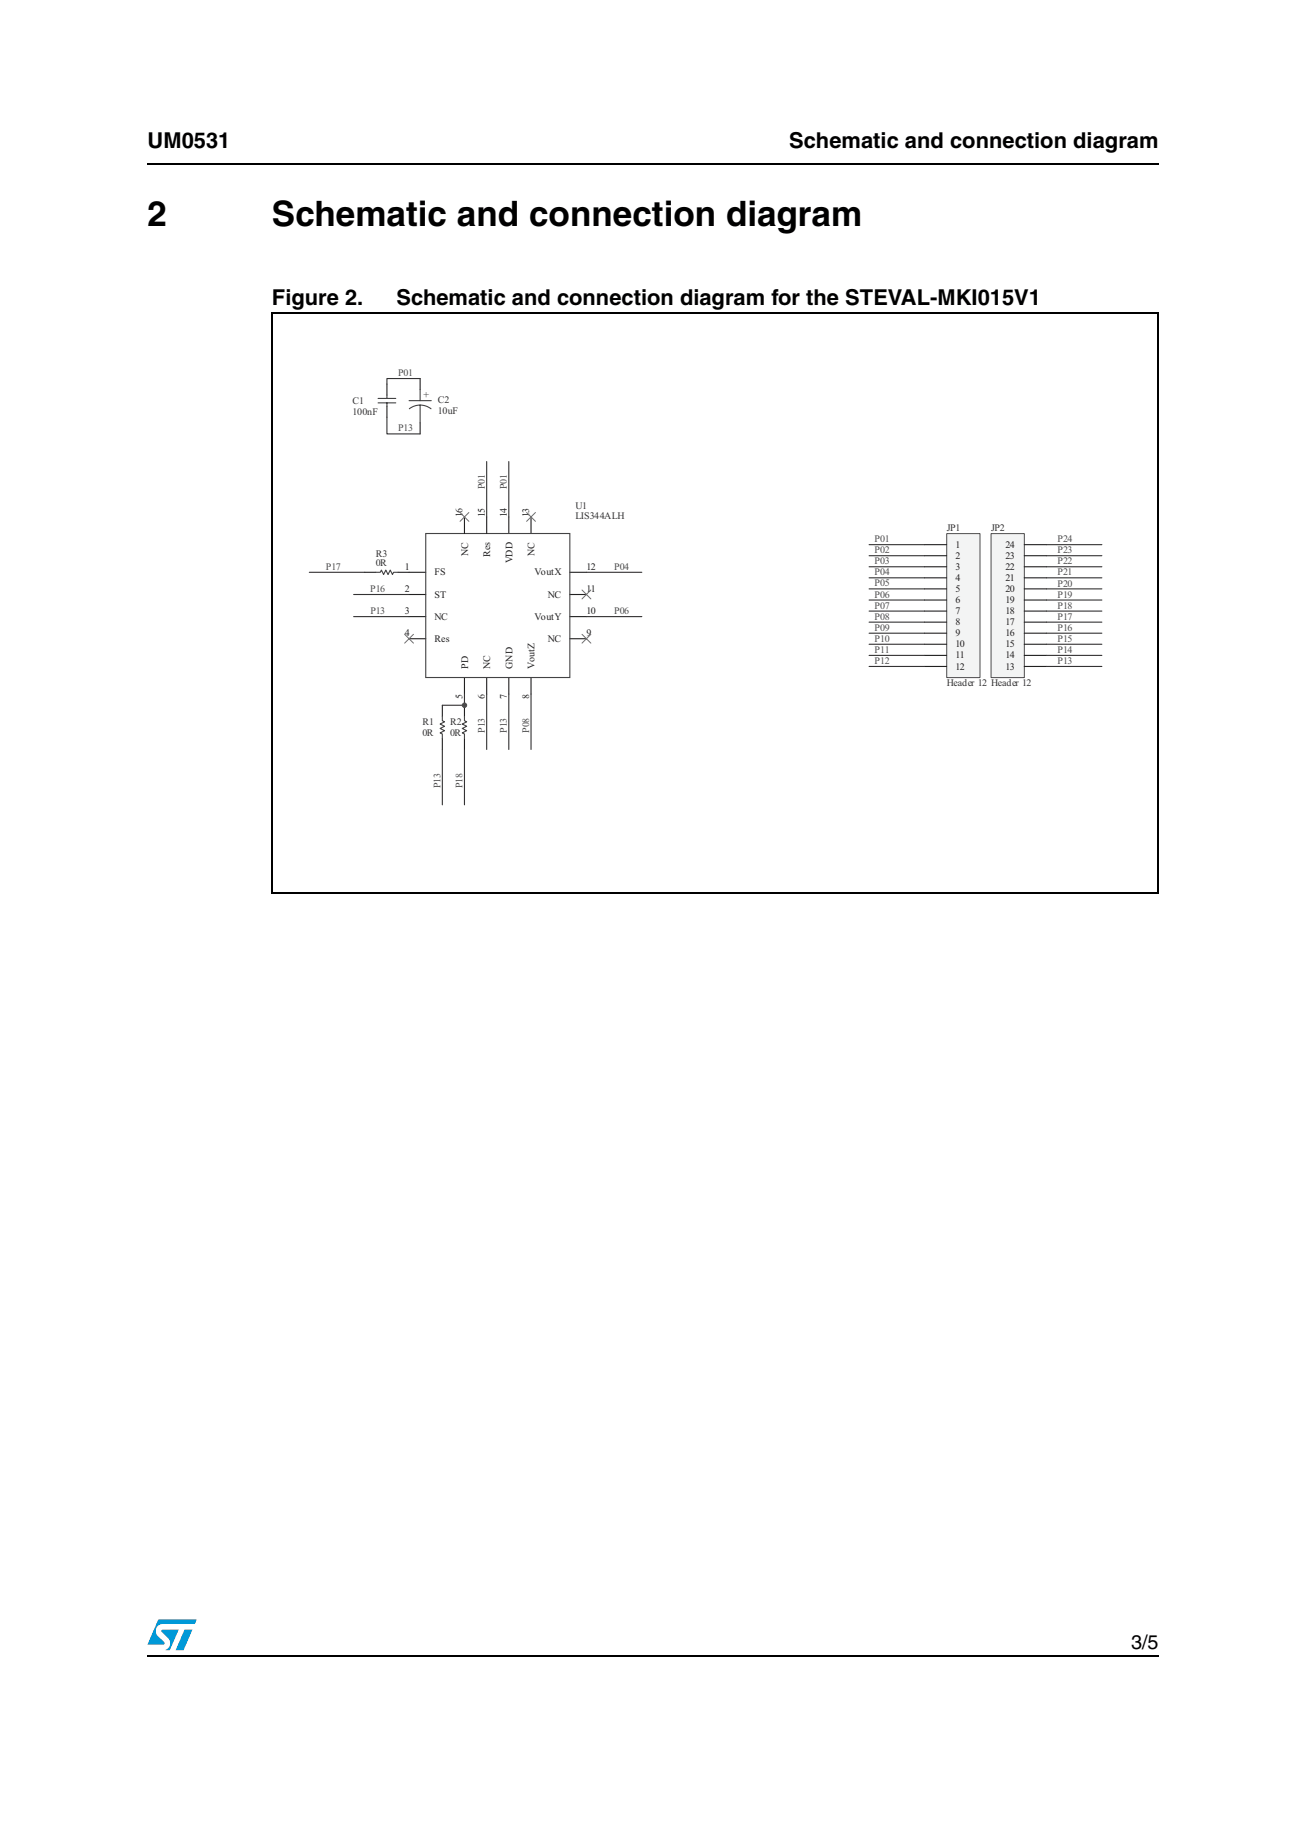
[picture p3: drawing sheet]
<svg xmlns="http://www.w3.org/2000/svg" width="210mm" height="297mm" viewBox="0 0 210 297" stroke-linecap="round" stroke-linejoin="round" font-family="sans-serif">
<g fill="#0099d8">
<path d="M29.7 262.1h1.2l-1.4 3.3h-1.3z"/>
<path d="M25.4 260.5h6.2l-.3 .7h-5.1a1.13 1.13 0 0 0-1.1 .7 1.13 1.13 0 0 0 .3 1.2l1 1v.3l-2.7 .1z"/>
<path d="M26 262.1h2.7l-1.4 3.3h-.7a1.18 1.18 0 0 0 .5-1.9l-1.1-1.1z"/>
</g>
<path d="M23.6 26.2l.1 .2zM23.6 266.3l.1 .1z" fill="#000"/>
<path d="M23.7 26.3h162.6M23.7 266.3h162.6" fill="none" stroke="#000" stroke-width=".17"/>
<path d="M43.7 50.2h142.4v93.5h-142.4z" fill="#fff"/>
<path d="M152.2 85.8h5.3v23.2h-5.3z" fill="#f3f4f4"/>
<path d="M152.2 85.8h5.3v23.2h-5.3z" fill="none" stroke="#4c4c4e" stroke-width=".16"/>
<path d="M148.6 87.6h3.5M148.6 89.4h3.5M148.6 91.1h3.5M148.6 92.9h3.5M148.6 94.7h3.5M148.6 96.5h3.5M148.6 98.3h3.5M148.6 100.1h3.5M148.6 101.8h3.5M148.6 103.6h3.5M148.6 105.4h3.5M148.6 107.2h3.5" fill="none" stroke="#231f20" stroke-width=".18"/>
<path d="M159.3 85.8h5.3v23.2h-5.3z" fill="#f3f4f4"/>
<path d="M159.3 85.8h5.3v23.2h-5.3z" fill="none" stroke="#4c4c4e" stroke-width=".16"/>
<g fill="none" stroke="#231f20" stroke-width=".18">
<path d="M62.2 61.8v1.7M62.2 65.3v1.8M67.5 60.9v1.8M67.5 68v1.8M65.7 92h2.7M65.7 95.6h2.7M65.7 99.2h2.7M74.6 83.1v2.7M78.2 83.1v2.7M81.8 83.1v2.7M85.3 83.1v2.7M91.6 92h2.7"/>
<path d="M91.6 95.6h2.7M91.6 99.2h2.7M164.6 87.6h3.6M164.6 89.4h3.6M164.6 91.1h3.6M164.6 92.9h3.6M164.6 94.7h3.6M164.6 96.5h3.6M164.6 98.3h3.6M65.7 102.7h2.7M71.1 113.4v1.8M71.1 118.8v1.7"/>
<path d="M74.6 109v2.6M74.6 113.4v1.8M74.6 118.8v1.7M78.2 109v2.6M81.8 109v2.6M85.3 109v2.6M91.6 102.7h2.7M164.6 100.1h3.6M164.6 101.8h3.6M164.6 103.6h3.6M164.6 105.4h3.6M164.6 107.2h3.6"/>
</g>
<g fill="none" stroke="#333133" stroke-width=".18">
<path d="M62.2 67.1v2.7h5.3M67.5 60.9h-5.3v.9M78.2 74.2v8.9M81.8 74.2v8.9M49.7 92h8.9M56.8 95.6h8.9M56.8 99.2h8.9M94.3 99.2h8.9M94.3 92h8.9M139.7 87.6h8.9M139.7 89.4h8.9M139.7 91.1h8.9"/>
<path d="M139.7 92.9h8.9M139.7 94.7h8.9M139.7 96.5h8.9M139.7 98.3h8.9M168.2 87.6h8.9M168.2 89.4h8.9M168.2 91.1h8.9M168.2 92.9h8.9M168.2 94.7h8.9M168.2 96.5h8.9M168.2 98.3h8.9M74.6 111.6v1.8h-3.5"/>
<path d="M78.2 111.6v8.9M81.8 111.6v8.9M85.3 111.6v8.9M139.7 100.1h8.9M139.7 101.8h8.9M139.7 103.6h8.9M139.7 105.4h8.9M139.7 107.2h8.9M168.2 100.1h8.9M168.2 101.8h8.9M168.2 103.6h8.9M168.2 105.4h8.9"/>
<path d="M168.2 107.2h8.9M71.1 120.5v8.9M74.6 120.5v8.9"/>
</g>
<path d="M60.8 64.1h2.8M60.8 64.8h2.8M62.2 63.5v.6M62.2 64.8v.5M65.7 64.4h3.6M65.8 65.7a2.85 2.85 0 0 1 3.5 0M67.5 62.7v1.7M67.5 65.1v2.9M68.4 85.8h23.2v23.2h-23.2zM71.1 115.2v.7l.3 .2-.7 .3 .7 .4-.7 .4 .7 .3-.7 .4 .4 .1v.8M74.6 115.2v.7l.4 .2-.7 .3 .7 .4-.7 .4 .7 .3-.7 .4 .3 .1v.8" fill="none" stroke="#434344" stroke-width=".18"/>
<path d="M73.9 82.4l1.5 1.4M75.4 82.4l-1.5 1.4M84.6 82.4l1.5 1.4M86.1 82.4l-1.5 1.4M93.5 94.9l1.5 1.4M95 94.9l-1.5 1.4M65 102l1.5 1.4M66.5 102l-1.5 1.4M93.5 102l1.5 1.4M95 102l-1.5 1.4" fill="none" stroke="#6d6e70" stroke-width=".16"/>
<circle cx="74.6" cy="113.4" r=".36" fill="#4c4c4e"/>
<circle cx="74.6" cy="113.4" r=".36" fill="none" stroke="#4c4c4e" stroke-width=".16"/>
<path d="M58.6 92h1.8M64 92h1.7" fill="none" stroke="#231f20" stroke-width=".18"/>
<path d="M60.4 92h.7l.2-.3 .4 .7 .3-.7 .4 .7 .3-.7 .4 .7 .2-.4h.7" fill="none" stroke="#434344" stroke-width=".18"/>
<path d="M43.8 50.3h142.4M43.8 50.2v93.5M186.1 50.3v93.4M43.7 143.7h142.4" fill="none" stroke="#000" stroke-width=".17"/>
<g font-size="5.6">
<text x="23.7" y="36.4">2</text>
<text x="43.7" y="36.4">Schematic and connection diagram</text>
</g>
<g font-size="3.5">
<text x="23.7" y="23.9">UM0531</text>
<text x="126.8" y="23.9">Schematic and connection diagram</text>
<text x="43.7" y="49.1">Figure 2.</text>
<text x="63.7" y="49.1">Schematic and connection diagram for the STEVAL-MKI015V1</text>
</g>
<text font-size="3.2" x="181.8" y="265.1">3/5</text>
<g font-size="1.6" fill="#333133">
<text x="56.7" y="64.9">C1</text>
<text x="68.1" y="64">+</text>
<text x="70.4" y="64.7">C2</text>
<text x="56.7" y="66.7">100nF</text>
<text x="70.4" y="66.5">10uF</text>
<text x="92.5" y="83.5">LIS344ALH</text>
<text x="92.5" y="81.8">U1</text>
<text x="60.4" y="89.5">R3</text>
<text x="152.2" y="85.4">JP1</text>
<text x="159.3" y="85.4">JP2</text>
<text x="60.4" y="91.1">0R</text>
<text x="152.2" y="110.4">Header 12 Header 12</text>
<text x="67.9" y="118.4">0R</text>
<text x="67.9" y="116.6">R1</text>
<text x="72.4" y="118.4">0R</text>
<text x="72.4" y="116.6">R2</text>
</g>
<g font-size="1.6" fill="#4c4c4e">
<text x="64" y="60.5">P01</text>
<text x="64" y="69.4">P13</text>
<text x="77.9" y="78.7" transform="rotate(-90 77.9 78.7)">P01</text>
<text x="81.5" y="78.7" transform="rotate(-90 81.5 78.7)">P01</text>
<text x="140.6" y="87.2">P01</text>
<text x="140.6" y="89">P02</text>
<text x="170" y="89">P23</text>
<text x="170" y="87.2">P24</text>
<text x="52.4" y="91.6">P17</text>
<text x="59.5" y="95.2">P16</text>
<text x="98.7" y="91.6">P04</text>
<text x="140.6" y="90.8">P03</text>
<text x="140.6" y="92.5">P04</text>
<text x="140.6" y="94.3">P05</text>
<text x="170" y="94.3">P20</text>
<text x="170" y="92.5">P21</text>
<text x="170" y="90.8">P22</text>
<text x="59.5" y="98.8">P13</text>
<text x="98.7" y="98.8">P06</text>
<text x="140.6" y="96.1">P06</text>
<text x="140.6" y="97.9">P07</text>
<text x="140.6" y="99.7">P08</text>
<text x="140.6" y="101.4">P09</text>
<text x="170" y="101.5">P16</text>
<text x="170" y="99.7">P17</text>
<text x="170" y="97.9">P18</text>
<text x="170" y="96.1">P19</text>
<text x="140.6" y="103.2">P10</text>
<text x="140.6" y="105">P11</text>
<text x="140.6" y="106.8">P12</text>
<text x="170" y="106.8">P13</text>
<text x="170" y="105">P14</text>
<text x="170" y="103.2">P15</text>
<text x="77.9" y="117.9" transform="rotate(-90 77.9 117.9)">P13</text>
<text x="81.5" y="117.9" transform="rotate(-90 81.5 117.9)">P13</text>
<text x="85" y="117.9" transform="rotate(-90 85 117.9)">P08</text>
<text x="70.8" y="126.8" transform="rotate(-90 70.8 126.8)">P13</text>
<text x="74.4" y="126.8" transform="rotate(-90 74.4 126.8)">P18</text>
</g>
<g font-size="1.6" fill="#231f20">
<text x="74.4" y="83.1" transform="rotate(-90 74.4 83.1)">16</text>
<text x="77.9" y="83.1" transform="rotate(-90 77.9 83.1)">15</text>
<text x="81.5" y="83.1" transform="rotate(-90 81.5 83.1)">14</text>
<text x="85" y="83.1" transform="rotate(-90 85 83.1)">13</text>
<text x="75.2" y="89.4" transform="rotate(-90 75.2 89.4)">NC</text>
<text x="78.8" y="89.5" transform="rotate(-90 78.8 89.5)">Res</text>
<text x="85.9" y="89.4" transform="rotate(-90 85.9 89.4)">NC</text>
<text x="153.6" y="89.9">2</text>
<text x="153.6" y="88.1">1</text>
<text x="161.6" y="88.1">24</text>
<text x="161.6" y="89.9">23</text>
<text x="65" y="91.6">1</text>
<text x="65" y="95.2">2</text>
<text x="69.8" y="92.5">FS</text>
<text x="82.4" y="90.6" transform="rotate(-90 82.4 90.6)">VDD</text>
<text x="85.9" y="92.5">VoutX</text>
<text x="94.3" y="95.2">11</text>
<text x="94.3" y="91.6">12</text>
<text x="153.6" y="91.6">3</text>
<text x="153.6" y="93.4">4</text>
<text x="153.6" y="95.2">5</text>
<text x="161.6" y="91.6">22</text>
<text x="161.6" y="93.4">21</text>
<text x="161.6" y="95.2">20</text>
<text x="65" y="98.8">3</text>
<text x="69.8" y="99.7">NC</text>
<text x="69.8" y="96.1">ST</text>
<text x="85.9" y="99.7">VoutY</text>
<text x="88" y="96.1">NC</text>
<text x="94.3" y="98.8">10</text>
<text x="153.6" y="97">6</text>
<text x="153.6" y="100.5">8</text>
<text x="153.6" y="98.8">7</text>
<text x="161.6" y="98.8">18</text>
<text x="161.6" y="97">19</text>
<text x="161.6" y="100.5">17</text>
<text x="65" y="102.3">4</text>
<text x="69.8" y="103.2">Res</text>
<text x="75.2" y="107.5" transform="rotate(-90 75.2 107.5)">PD</text>
<text x="78.8" y="107.5" transform="rotate(-90 78.8 107.5)">NC</text>
<text x="82.4" y="107.5" transform="rotate(-90 82.4 107.5)">GND</text>
<text x="85.9" y="107.5" transform="rotate(-90 85.9 107.5)">VoutZ</text>
<text x="88" y="103.2">NC</text>
<text x="94.3" y="102.3">9</text>
<text x="153.6" y="102.3">9</text>
<text x="153.6" y="105.9">11</text>
<text x="153.6" y="107.7">12</text>
<text x="153.6" y="104.1">10</text>
<text x="161.6" y="104.1">15</text>
<text x="161.6" y="102.3">16</text>
<text x="161.6" y="105.9">14</text>
<text x="161.6" y="107.7">13</text>
<text x="74.4" y="112.4" transform="rotate(-90 74.4 112.4)">5</text>
<text x="77.9" y="112.4" transform="rotate(-90 77.9 112.4)">6</text>
<text x="81.5" y="112.4" transform="rotate(-90 81.5 112.4)">7</text>
<text x="85" y="112.4" transform="rotate(-90 85 112.4)">8</text>
</g>
</svg>
